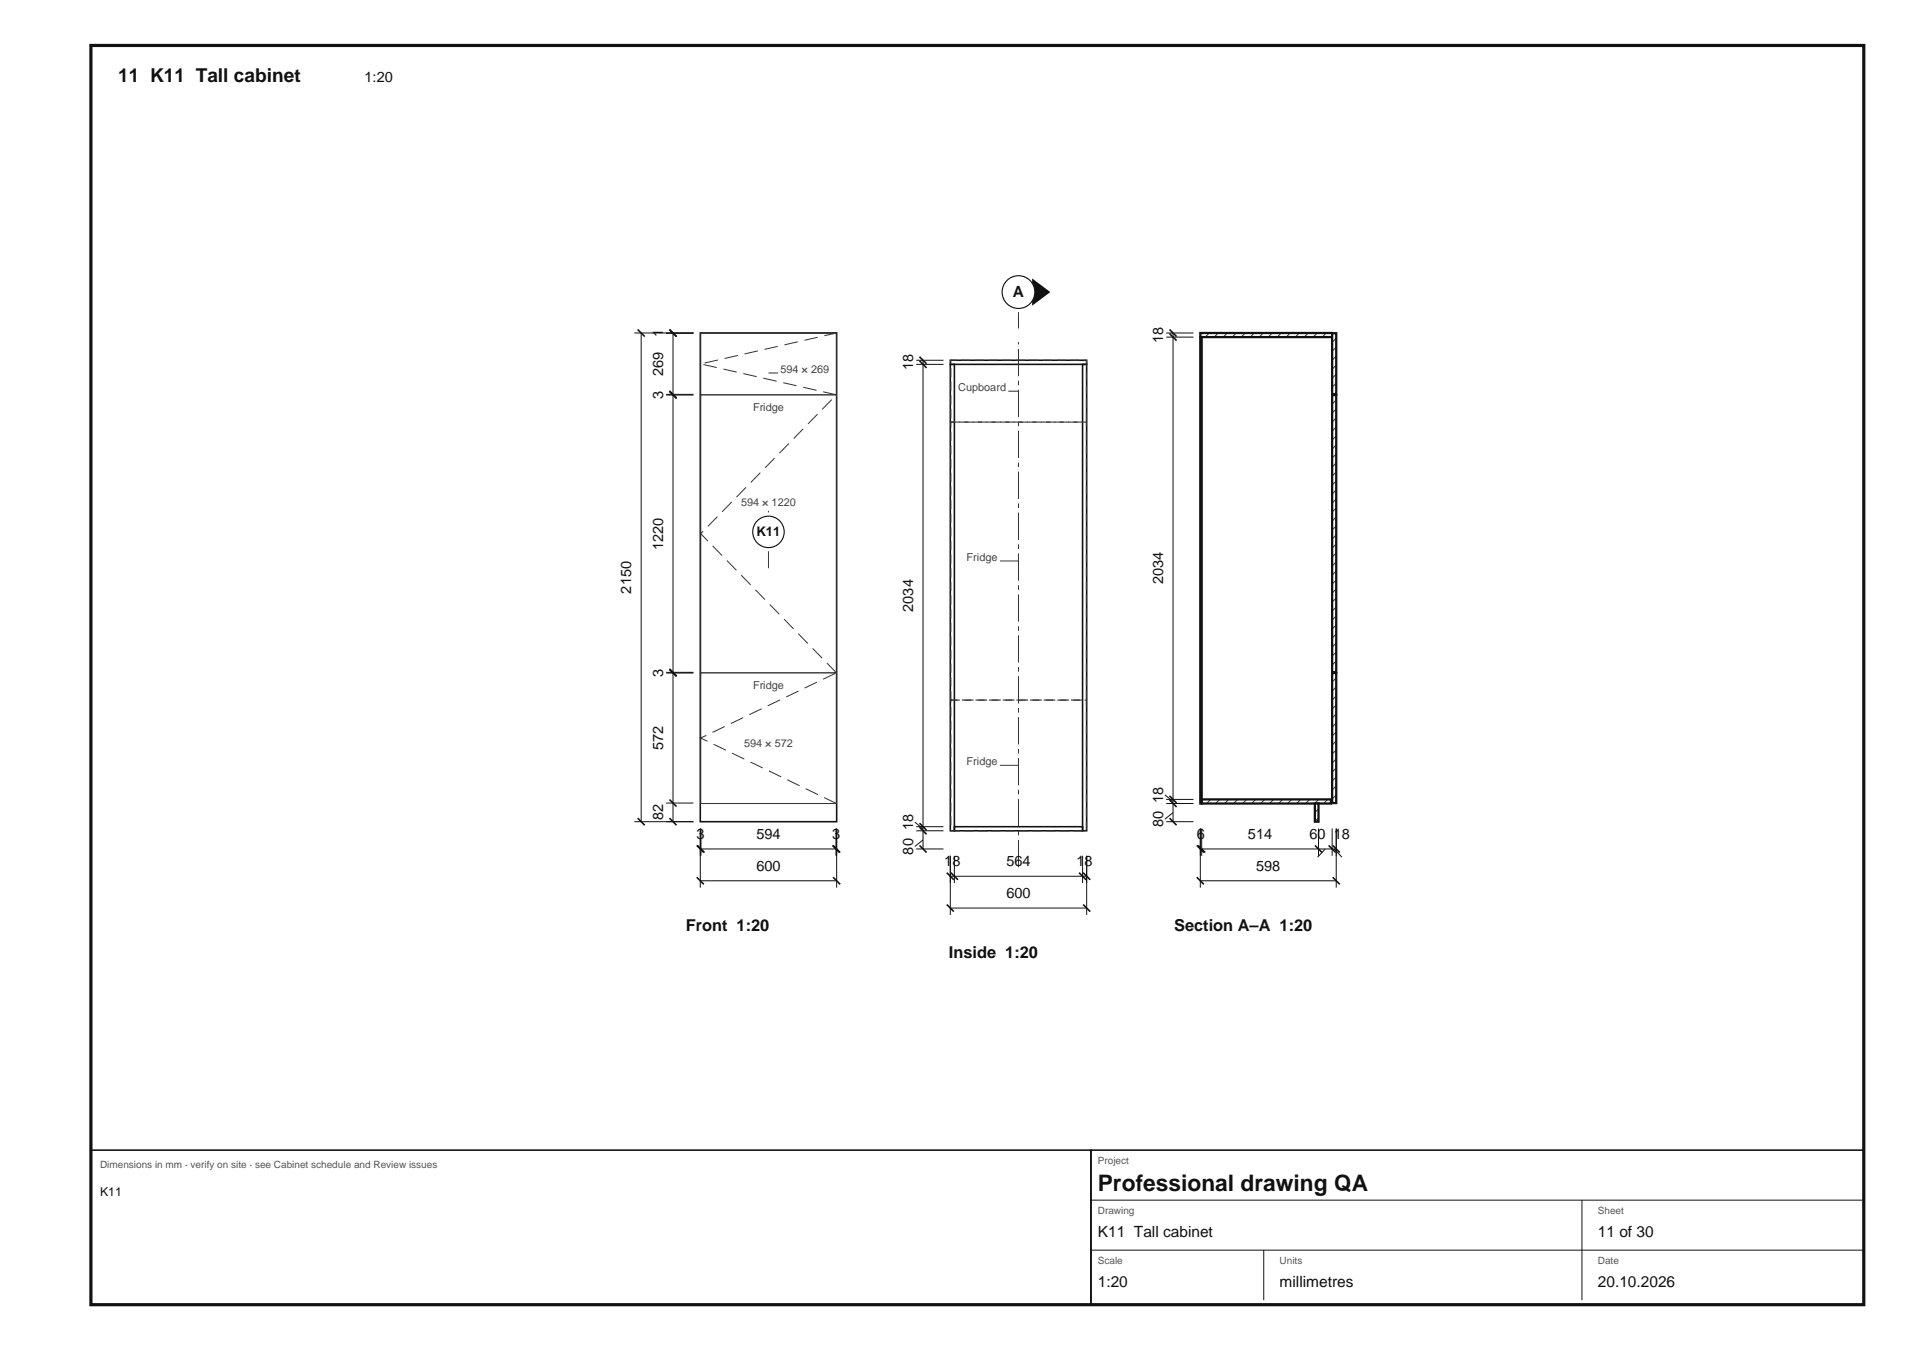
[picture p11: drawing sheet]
<svg xmlns="http://www.w3.org/2000/svg" width="420mm" height="297mm" viewBox="0 0 420 297" stroke-linecap="round" stroke-linejoin="round" font-family="sans-serif">
<path d="M20 10h390.1v277h-390.1z" fill="none" stroke="#111" stroke-width=".7" stroke-linecap="butt"/>
<g fill="none" stroke="#111" stroke-width=".35">
<path d="M140.3 72.5l1.5 1.5M147.3 72.5l1.5 1.6M147.3 72.5l1.5 1.5M154.1 73.3h30v107.5h-30zM202.3 79.4l1.6 1.5M202.3 78.5l1.6 1.5M209.1 79.3h30v.9h-30zM147.3 86.1l1.5 1.6M147.3 86l1.5 1.5M209.1 80.2h.9v102.6h-.9zM238.2 80.2h.9v102.6h-.9zM147.3 147.3l1.5 1.5"/>
<path d="M147.3 147.1l1.5 1.6M140.3 180l1.5 1.6M147.3 180l1.5 1.6M147.3 175.9l1.5 1.6M153.3 186l1.5 1.6M153.3 193l1.5 1.6M153.4 186l1.6 1.6M183.1 186l1.6 1.6M183.3 186l1.6 1.6M183.3 193l1.6 1.6M202.3 186l1.6 1.6M202.3 182l1.6 1.6"/>
<path d="M202.3 181.1l1.6 1.6M208.3 192l1.6 1.6M208.3 199l1.6 1.6M209.2 192l1.6 1.6M210 181.9h28.2v.9h-28.2zM237.4 192l1.6 1.6M238.3 192l1.6 1.6M238.3 199l1.6 1.6"/>
</g>
<path d="M154.2 73.3h29.8v13.6h-29.8zM264.1 74.2h29v102.6h-29zM154.2 86.9h29.8v61.1h-29.8zM154.2 148h29.8v28.8h-29.8zM154.1 176.8h30" fill="none" stroke="#333" stroke-width=".22"/>
<path d="M184 86.9l-29.8-6.8 29.8-6.8M184 148l-29.8-30.6 29.8-30.5M184 176.8l-29.8-14.4 29.8-14.4" fill="none" stroke="#333" stroke-width=".22" stroke-dasharray="3 1.5" stroke-linecap="butt"/>
<g fill="none" stroke="#111" stroke-width=".22">
<path d="M139.6 73.3h13M141.1 73.3v107.5M146.6 73.3h6M148.1 73.3v107.5M201.6 79.3h6M203.1 79.3v107.5M146.6 86.9h6M146.6 86.8h6M201.6 80.2h6M146.6 148.1h6M146.6 147.9h6M146.6 176.7h6"/>
<path d="M139.6 180.8h13M154.1 186.8h30M154.1 182.3v13M154.1 193.8h30M154.2 182.3v6M183.9 182.3v6M184.1 182.3v13M201.3 180.9l1.8 1.4M201.6 186.8h6M201.6 182.8h6M201.6 181.9h6M203.1 184.8l-1.8 1.4"/>
<path d="M209.1 192.8h30M209.1 188.3v13M209.1 199.8h30M210 188.3v6M238.2 188.3v6M239.1 188.3v13"/>
</g>
<path d="M209.2 79.3h29.8v13.6h-29.8zM209.2 92.9h29.8v61.1h-29.8zM209.2 154h29.8v28.8h-29.8z" fill="none" stroke="#333" stroke-width=".25" stroke-dasharray="2 1" stroke-linecap="butt"/>
<path d="M224.1 190.8v-115.5" fill="none" stroke="#333" stroke-width=".22" stroke-dasharray="6 1 1 1" stroke-linecap="butt"/>
<path d="M264.1 73.3h29v.9h-29z" fill="#fff"/>
<g fill="none" stroke="#333" stroke-width=".22">
<path d="M264.1 73.3h-.1M266.1 73.3l-.9 .9M268 73.3l-.9 .9M270 73.3l-.9 .9M272 73.3l-.9 .9M274 73.3l-.9 .9M276 73.3l-.9 .9M277.9 73.3l-.9 .9M279.9 73.3l-.9 .9M281.9 73.3l-.9 .9M283.9 73.3l-.9 .9M285.9 73.3l-.9 .9"/>
<path d="M287.8 73.3l-.9 .9M289.8 73.3l-.9 .9M291.8 73.3l-.9 .9M293.1 73.9l-.2 .3"/>
</g>
<path d="M264.1 73.3h29v.9h-29z" fill="none" stroke="#111" stroke-width=".5"/>
<path d="M264.4 175.9h28.4v.9h-28.4z" fill="#fff"/>
<g fill="none" stroke="#333" stroke-width=".22">
<path d="M264.4 175.9h-.1M266.4 175.9l-.9 .9M268.3 175.9l-.9 .9M270.3 175.9l-.9 .9M272.3 175.9l-.9 .9M274.3 175.9l-.9 .9M276.3 175.9l-.9 .9M278.2 175.9l-.9 .9M280.2 175.9l-.9 .9M282.2 175.9l-.9 .9M284.2 175.9l-.9 .9M286.2 175.9l-.9 .9"/>
<path d="M288.1 175.9l-.9 .9M290.1 175.9l-.9 .9M292.1 175.9l-.9 .9"/>
</g>
<path d="M264.4 175.9h28.4v.9h-28.4z" fill="none" stroke="#111" stroke-width=".5"/>
<path d="M264.1 74.2h.3v102.6h-.3z" fill="#fff"/>
<g fill="none" stroke="#333" stroke-width=".22">
<path d="M264.1 74.2h-.1M264.4 75.8l-.4 .4M264.4 77.8l-.4 .4M264.4 79.7l-.4 .5M264.4 81.7l-.4 .4M264.4 83.7l-.4 .4M264.4 85.7l-.4 .4M264.4 87.7l-.4 .4M264.4 89.7l-.4 .4M264.4 91.6l-.4 .4M264.4 93.6l-.4 .4M264.4 95.6l-.4 .4"/>
<path d="M264.4 97.6l-.4 .4M264.4 99.6l-.4 .4M264.4 101.5l-.4 .4M264.4 103.5l-.4 .4M264.4 105.5l-.4 .4M264.4 107.5l-.4 .4M264.4 109.5l-.4 .4M264.4 111.4l-.4 .4M264.4 113.4l-.4 .4M264.4 115.4l-.4 .4M264.4 117.4l-.4 .4M264.4 119.4l-.4 .4"/>
<path d="M264.4 121.3l-.4 .4M264.4 123.3l-.4 .4M264.4 125.3l-.4 .4M264.4 127.3l-.4 .4M264.4 129.3l-.4 .4M264.4 131.2l-.4 .4M264.4 133.2l-.4 .4M264.4 135.2l-.4 .4M264.4 137.2l-.4 .4M264.4 139.2l-.4 .4M264.4 141.1l-.4 .4M264.4 143.1l-.4 .4"/>
<path d="M264.4 145.1l-.4 .4M264.4 147.1l-.4 .4M264.4 149.1l-.4 .4M264.4 151l-.4 .4M264.4 153l-.4 .4M264.4 155l-.4 .4M264.4 157l-.4 .4M264.4 159l-.4 .4M264.4 160.9l-.4 .4M264.4 162.9l-.4 .4M264.4 164.9l-.4 .4M264.4 166.9l-.4 .4"/>
<path d="M264.4 168.9l-.4 .4M264.4 170.8l-.4 .4M264.4 172.8l-.4 .4M264.4 174.8l-.4 .4"/>
</g>
<path d="M264.1 74.2h.3v102.6h-.3z" fill="none" stroke="#111" stroke-width=".5"/>
<path d="M293.1 148.1h.9v28.6h-.9z" fill="#fff"/>
<g fill="none" stroke="#333" stroke-width=".22">
<path d="M293.1 148.1h-.1M294 149.1l-1 1M294 151.1l-1 1M294 153.1l-1 1M294 155l-1 1M294 157l-1 1M294 159l-1 1M294 161l-1 1M294 163l-1 1M294 164.9l-1 1M294 166.9l-1 1M294 168.9l-1 1"/>
<path d="M294 170.9l-1 1M294 172.9l-1 1M294 174.8l-1 1"/>
</g>
<path d="M293.1 148.1h.9v28.6h-.9z" fill="none" stroke="#111" stroke-width=".5"/>
<path d="M293.1 86.9h.9v61h-.9z" fill="#fff"/>
<g fill="none" stroke="#333" stroke-width=".22">
<path d="M293.1 86.9l-.1 .1M294 87.9l-1 1M294 89.9l-1 1M294 91.9l-1 1M294 93.9l-1 1M294 95.9l-1 1M294 97.8l-1 1M294 99.8l-1 1M294 101.8l-1 1M294 103.8l-1 1M294 105.8l-1 1M294 107.7l-1 1"/>
<path d="M294 109.7l-1 1M294 111.7l-1 1M294 113.7l-1 1M294 115.7l-1 1M294 117.6l-1 1M294 119.6l-1 1M294 121.6l-1 1M294 123.6l-1 1M294 125.6l-1 1M294 127.5l-1 1M294 129.5l-1 1M294 131.5l-1 1"/>
<path d="M294 133.5l-1 1M294 135.5l-1 1M294 137.4l-1 1M294 139.4l-1 1M294 141.4l-1 1M294 143.4l-1 1M294 145.4l-1 1M294 147.3l-.5 .6"/>
</g>
<path d="M293.1 86.9h.9v61h-.9z" fill="none" stroke="#111" stroke-width=".5"/>
<path d="M293.1 73.3h.9v13.5h-.9z" fill="#fff"/>
<path d="M293.1 73.3l-.1 .1M294 74.3l-1 1M294 76.3l-1 1M294 78.3l-1 1M294 80.3l-1 1M294 82.3l-1 1M294 84.2l-1 1M294 86.2l-.5 .6" fill="none" stroke="#333" stroke-width=".22"/>
<path d="M293.1 73.3h.9v13.5h-.9z" fill="none" stroke="#111" stroke-width=".5"/>
<path d="M289.3 176.8h.8v4h-.8z" fill="#fff"/>
<path d="M169.1 121.3v3.7M289.3 176.8h-.1M290.1 177.9l-.9 .9M290.1 179.9l-.9 .9" fill="none" stroke="#333" stroke-width=".22"/>
<path d="M289.3 176.8h.8v4h-.8z" fill="none" stroke="#111" stroke-width=".5"/>
<g fill="none" stroke="#111" stroke-width=".22">
<path d="M256.6 74.2h6M256.6 73.3h6M258.1 73.3v107.5M256.3 174.9l1.8 1.4M256.6 176.8h6M256.6 175.9h6M258.1 178.8l-1.8 1.4M256.6 180.8h6M264.1 186.8h29.9M264.1 182.3v13M264.1 193.8h29.9M264.4 182.3v6"/>
<path d="M290.1 182.3v6M291.6 186.8l-1.7 1.8M293.1 182.3v6M293.5 186.8l1.7 1.8M294 182.3v13"/>
</g>
<path d="M257.3 73.4l1.6 1.5M257.3 72.5l1.6 1.5M257.3 180l1.6 1.6M257.3 176l1.6 1.6M257.3 175.1l1.6 1.6M263.3 186l1.6 1.6M263.3 193l1.6 1.6M263.6 186l1.6 1.6M289.3 186l1.6 1.6M292.3 186l1.6 1.6M293.2 186l1.6 1.6M293.2 193l1.6 1.6" fill="none" stroke="#111" stroke-width=".35"/>
<circle cx="169.1" cy="117" r="3.5" fill="#fff"/>
<circle cx="169.1" cy="117" r="3.5" fill="none" stroke="#111" stroke-width=".25"/>
<path d="M224.1 68.7v3.6M169.1 82.1h2.1M221.8 86.1h2.3M169.1 112.4v.3M220 123.4h4.1M220 168.4h4.1" fill="none" stroke="#333" stroke-width=".22"/>
<path d="M227.1 61.3l4 3-4 3z" fill="#111"/>
<circle cx="224.1" cy="64.3" r="3.6" fill="#fff"/>
<circle cx="224.1" cy="64.3" r="3.6" fill="none" stroke="#111" stroke-width=".25"/>
<path d="M20 253h220v34h-220zM240 253h170.1v34h-170.1z" fill="none" stroke="#111" stroke-width=".35"/>
<path d="M240 264h170.1M240 275h170.1M278 275v11M348 264v22" fill="none" stroke="#111" stroke-width=".22"/>
<text font-size="5" fill="#111" x="241.5" y="262">Professional drawing QA</text>
<text font-size="4.2" fill="#111" x="26" y="18">11 K11 Tall cabinet</text>
<g font-size="3.6" fill="#111">
<text x="150.9" y="204.8">Front 1:20</text>
<text x="258.3" y="204.8">Section A–A 1:20</text>
<text x="208.8" y="210.8">Inside 1:20</text>
</g>
<g font-size="3.4" fill="#111">
<text x="222.9" y="65.4">A</text>
<text x="241.5" y="272">K11 Tall cabinet</text>
<text x="351.5" y="272">11 of 30</text>
<text x="241.5" y="283">1:20</text>
<text x="281.5" y="283">millimetres</text>
<text x="351.5" y="283">20.10.2026</text>
</g>
<g font-size="3.2" fill="#111">
<text x="80.2" y="18">1:20</text>
<text x="145.9" y="74.2" transform="rotate(-90 145.9 74.2)">1</text>
<text x="255.9" y="75.5" transform="rotate(-90 255.9 75.5)">18</text>
<text x="145.9" y="82.7" transform="rotate(-90 145.9 82.7)">269</text>
<text x="200.9" y="81.5" transform="rotate(-90 200.9 81.5)">18</text>
<text x="145.9" y="87.7" transform="rotate(-90 145.9 87.7)">3</text>
<text x="145.9" y="121" transform="rotate(-90 145.9 121)">1220</text>
<text x="138.9" y="130.6" transform="rotate(-90 138.9 130.6)">2150</text>
<text x="255.9" y="128.6" transform="rotate(-90 255.9 128.6)">2034</text>
<text x="200.9" y="134.6" transform="rotate(-90 200.9 134.6)">2034</text>
<text x="145.9" y="148.9" transform="rotate(-90 145.9 148.9)">3</text>
<text x="145.9" y="165" transform="rotate(-90 145.9 165)">572</text>
<text x="255.9" y="176.6" transform="rotate(-90 255.9 176.6)">18</text>
<text x="145.9" y="180.5" transform="rotate(-90 145.9 180.5)">82</text>
<text x="153.3" y="184.6">3</text>
<text x="166.4" y="184.6">594</text>
<text x="183.1" y="184.6">3</text>
<text x="200.9" y="182.6" transform="rotate(-90 200.9 182.6)">18</text>
<text x="255.9" y="182" transform="rotate(-90 255.9 182)">80</text>
<text x="263.3" y="184.6">6</text>
<text x="274.6" y="184.6">514</text>
<text x="288.1" y="184.6">60</text>
<text x="293.5" y="184.6">18</text>
<text x="166.4" y="191.6">600</text>
<text x="200.9" y="188" transform="rotate(-90 200.9 188)">80</text>
<text x="207.7" y="190.6">18</text>
<text x="221.4" y="190.6">564</text>
<text x="236.9" y="190.6">18</text>
<text x="276.4" y="191.6">598</text>
<text x="221.4" y="197.6">600</text>
</g>
<text font-size="2.9" fill="#111" x="166.4" y="118">K11</text>
<text font-size="2.7" fill="#111" x="22" y="263">K11</text>
<g font-size="2.4" fill="#444">
<text x="171.7" y="82.1">594 × 269</text>
<text x="210.8" y="86.1">Cupboard</text>
<text x="165.7" y="90.4">Fridge</text>
<text x="163" y="111.4">594 × 1220</text>
<text x="212.7" y="123.4">Fridge</text>
<text x="165.7" y="151.5">Fridge</text>
<text x="163.7" y="164.4">594 × 572</text>
<text x="212.7" y="168.4">Fridge</text>
</g>
<g font-size="2.2" fill="#555">
<text x="22" y="257">Dimensions in mm · verify on site · see Cabinet schedule and Review issues</text>
<text x="241.5" y="256">Project</text>
<text x="241.5" y="267">Drawing</text>
<text x="351.5" y="267">Sheet</text>
<text x="241.5" y="278">Scale</text>
<text x="281.5" y="278">Units</text>
<text x="351.5" y="278">Date</text>
</g>
</svg>
